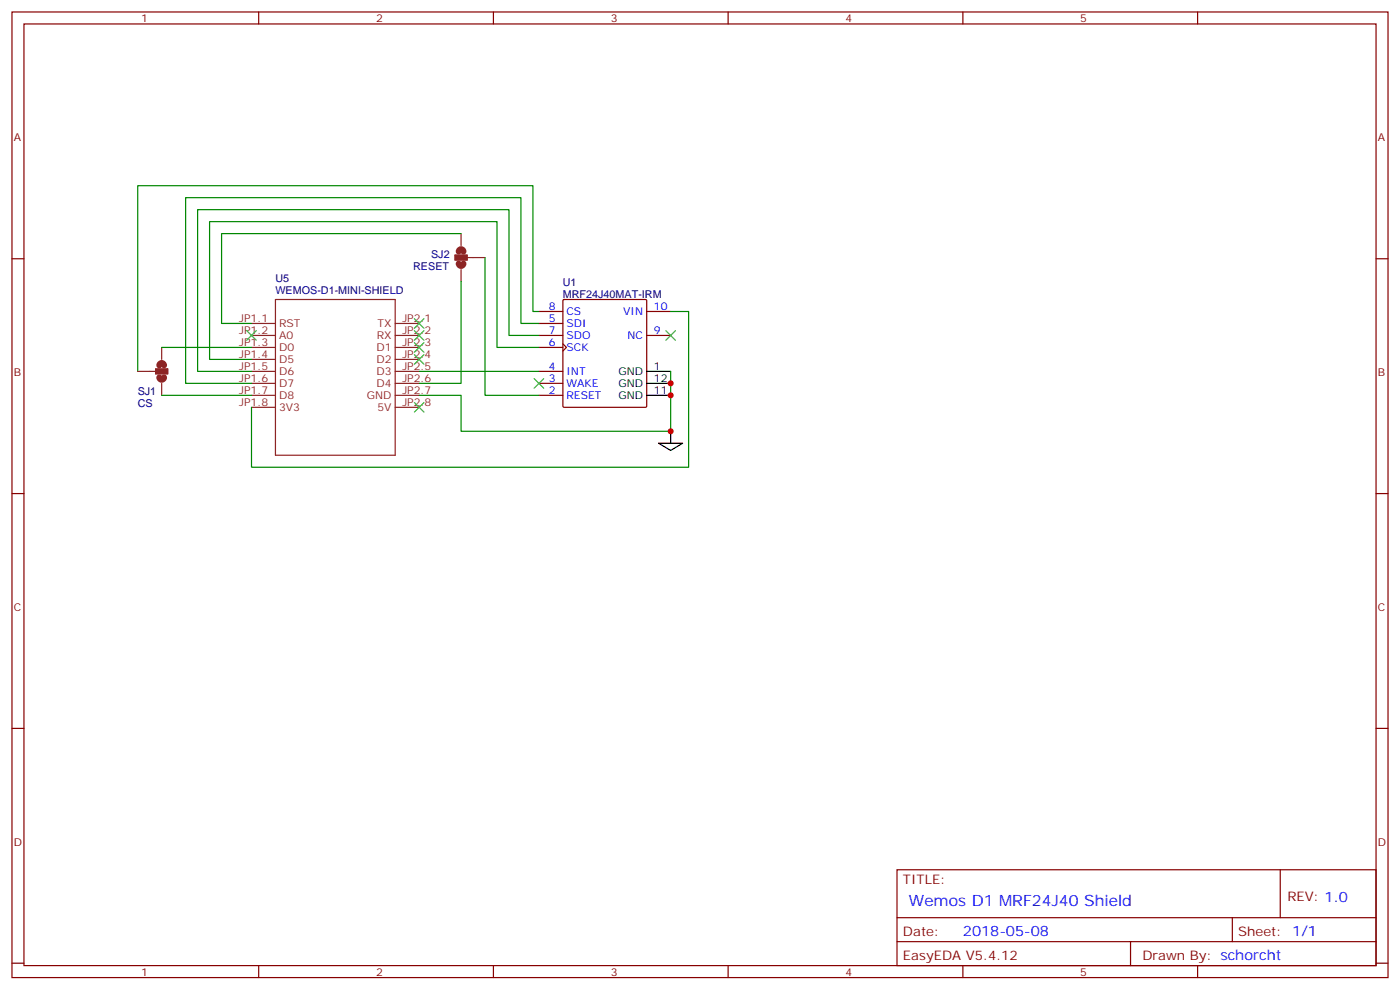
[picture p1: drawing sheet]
<svg xmlns="http://www.w3.org/2000/svg" width="412mm" height="292mm" viewBox="0 0 412 292" stroke-linecap="round" stroke-linejoin="round" font-family="sans-serif">
<g fill="none" stroke="#870000" stroke-width=".35">
<path d="M3.5 3.5h405.4v284.4h-405.4zM7.1 7.1h398.2v277.2h-398.2zM76.2 3.5v3.6M145.3 3.5v3.6M214.5 3.5v3.6M283.6 3.5v3.6M352.8 3.5v3.6M3.5 76.2h3.6M405.3 76.2h3.6M158.7 95.2h7.1M158.7 98.8h7.1M158.7 91.7h7.1"/>
<path d="M165.9 88.4l.3-.2h23.9l.4 .2v31.2l-.2 .3h-24.1l-.3-.1zM190.5 98.8h7.1M190.5 91.7h7.1M158.7 116.4h7.1M158.7 112.9h7.1M158.7 109.4h7.1M158.7 102.3h7.1M165.8 101.2l1.1 1.1-1.1 1.1M3.5 145.3h3.6M405.3 145.3h3.6M3.5 214.5h3.6M405.3 214.5h3.6"/>
<path d="M264.2 256.1h141.1v28.2h-141.1zM377.1 256.1v14.1M264.2 270.2h141.1M264.2 277.3h141.1M333 277.3v7M363 270.2v7.1M3.5 283.6h3.6M76.2 284.3v3.6M145.3 284.3v3.6M214.5 284.3v3.6M283.6 284.3v3.6M352.8 284.3v3.6"/>
<path d="M405.3 283.6h3.6"/>
</g>
<path d="M190.5 109.4h7.1M190.5 116.4h7.1M190.5 112.9h7.1M194 130.5h7.1l-3.5 2.1zM197.6 127v3.5" fill="none" stroke="#000" stroke-width=".35"/>
<g fill="none" stroke="#8c2424" stroke-width=".35">
<path d="M134.1 75.1h3.5v1.5h-3.5zM135.8 68.8v3.5M135.8 79.4v3.5M137.6 75.8h5.3M74.1 95.2h7M74.1 98.8h7M81.1 88.2h35.3v45.9h-35.3zM116.4 95.2h7.1M116.4 98.8h7.1M40.6 109.4h5.3M45.9 108.7h3.5v1.4h-3.5zM47.6 102.3v3.5"/>
<path d="M47.6 112.9v3.5M74.1 102.3h7M74.1 105.8h7M74.1 109.4h7M74.1 112.9h7M74.1 116.4h7M74.1 119.9h7M116.4 102.3h7.1M116.4 105.8h7.1M116.4 109.4h7.1M116.4 112.9h7.1M116.4 116.4h7.1"/>
<path d="M116.4 119.9h7.1"/>
</g>
<path d="M135.8 68.8h-70.5v26.4h8.8M142.9 75.8v40.6h15.8M135.8 82.9v30h-12.3M158.7 98.8h-8.8v-37.1h-91.7v47.7h15.9M158.7 95.2h-5.2v-37h-98.8v54.7h19.4M158.7 91.7h-1.7v-37h-116.4v54.7M197.6 91.7h5.2v45.9h-128.7v-17.7M47.6 102.3h26.5M47.6 116.4h26.5M123.5 109.4h35.2M158.7 102.3h-12.3v-37h-84.7v40.5h12.4M197.6 109.4v17.6h-61.8v-10.6h-12.3" fill="none" stroke="#008700" stroke-width=".35"/>
<g fill="none" stroke="#3c3" stroke-width=".35">
<path d="M72.7 97.4l2.8 2.8M75.5 97.4l-2.8 2.8M122.1 93.8l2.8 2.9M122.1 97.4l2.8 2.8M124.9 93.8l-2.8 2.9M124.9 97.4l-2.8 2.8M196.1 97.4l2.9 2.8M199 97.4l-2.9 2.8M122.1 100.9l2.8 2.8M122.1 104.4l2.8 2.8M122.1 118.5l2.8 2.9M124.9 100.9l-2.8 2.8"/>
<path d="M124.9 104.4l-2.8 2.8M124.9 118.5l-2.8 2.9M157.3 111.5l2.9 2.8M160.2 111.5l-2.9 2.8"/>
</g>
<path d="M135.1 74.1a.71 .71 0 0 1 .7-.7 .71 .71 0 0 1 .7 .7M135.1 77.6a.71 .71 0 0 0 .7 .7 .71 .71 0 0 0 .7-.7M46.9 111.1a.71 .71 0 0 0 .7 .7 .71 .71 0 0 0 .7-.7M46.9 107.6a.71 .71 0 0 1 .7-.7 .71 .71 0 0 1 .7 .7" fill="none" stroke="#8c2424" stroke-width="1.8"/>
<g fill="#8c2424" stroke="#8c2424" stroke-width=".35">
<path d="M45.9 108.7h3.5v1.4h-3.5z"/>
<path d="M134.1 75.1h3.5v1.5h-3.5z"/>
</g>
<g fill="#c00">
<circle cx="197.6" cy="127" r=".88"/>
<circle cx="197.6" cy="112.9" r=".88"/>
<circle cx="197.6" cy="116.4" r=".88"/>
</g>
<text font-size="4.6" fill="#00f" x="267.8" y="266.7">Wemos D1 MRF24J40 Shield</text>
<text font-size="4.2" fill="#00f" x="283.6" y="275.5">2018-05-08</text>
<g font-size="3.9" fill="#800">
<text x="266" y="260.4">TITLE:</text>
<text x="379.2" y="265.3">REV: 1.0</text>
<text x="266" y="275.5">Date:</text>
<text x="364.8" y="275.5">Sheet: 1/1</text>
<text x="266" y="282.6">EasyEDA V5.4.12</text>
<text x="336.5" y="282.6">Drawn By: schorcht</text>
</g>
<g font-size="3.2" fill="#800">
<text x="41.6" y="6.5">1</text>
<text x="110.8" y="6.5">2</text>
<text x="179.9" y="6.5">3</text>
<text x="249.1" y="6.5">4</text>
<text x="318.2" y="6.5">5</text>
<text x="4.1" y="41.6">A</text>
<text x="405.9" y="41.6">A</text>
<text x="4.1" y="110.8">B</text>
<text x="405.9" y="110.8">B</text>
<text x="4.1" y="179.9">C</text>
<text x="405.9" y="179.9">C</text>
<text x="4.1" y="249.1">D</text>
<text x="405.9" y="249.1">D</text>
<text x="41.6" y="287.3">1</text>
<text x="110.8" y="287.3">2</text>
<text x="179.9" y="287.3">3</text>
<text x="249.1" y="287.3">4</text>
<text x="318.2" y="287.3">5</text>
</g>
<g font-size="3.2" fill="#000080">
<text x="127" y="75.8">SJ2</text>
<text x="81.1" y="82.9">U5</text>
<text x="121.7" y="79.4">RESET</text>
<text x="81.1" y="86.4">WEMOS-D1-MINI-SHIELD</text>
<text x="165.8" y="87.8">MRF24J40MAT-IRM</text>
<text x="165.8" y="84.3">U1</text>
<text x="40.6" y="119.9">CS</text>
<text x="40.6" y="116.4">SJ1</text>
</g>
<g font-size="3.2" fill="#8d2323">
<text x="70.5" y="94.9">JP1.1</text>
<text x="118.5" y="94.9">JP2.1</text>
<text x="70.5" y="98.4">JP1.2</text>
<text x="70.5" y="102">JP1.3</text>
<text x="82.2" y="96.3">RST</text>
<text x="82.2" y="99.8">A0</text>
<text x="111" y="99.8">RX</text>
<text x="111.2" y="96.3">TX</text>
<text x="118.5" y="98.4">JP2.2</text>
<text x="118.5" y="102">JP2.3</text>
<text x="70.5" y="105.5">JP1.4</text>
<text x="82.2" y="103.4">D0</text>
<text x="82.2" y="106.9">D5</text>
<text x="110.9" y="103.4">D1</text>
<text x="110.9" y="106.9">D2</text>
<text x="118.5" y="105.5">JP2.4</text>
<text x="70.5" y="109">JP1.5</text>
<text x="70.5" y="112.5">JP1.6</text>
<text x="82.2" y="110.4">D6</text>
<text x="82.2" y="113.9">D7</text>
<text x="110.9" y="110.4">D3</text>
<text x="110.9" y="113.9">D4</text>
<text x="118.5" y="109">JP2.5</text>
<text x="118.5" y="112.5">JP2.6</text>
<text x="70.5" y="116.1">JP1.7</text>
<text x="70.5" y="119.6">JP1.8</text>
<text x="82.2" y="117.5">D8</text>
<text x="108.1" y="117.5">GND</text>
<text x="118.5" y="116.1">JP2.7</text>
<text x="118.5" y="119.6">JP2.8</text>
<text x="82.2" y="121">3V3</text>
<text x="111.2" y="121">5V</text>
</g>
<g font-size="3.2" fill="#00f">
<text x="161.7" y="94.9">5</text>
<text x="161.7" y="91.4">8</text>
<text x="166.9" y="92.8">CS</text>
<text x="183.6" y="92.8">VIN</text>
<text x="192.6" y="91.4">10</text>
<text x="161.7" y="102">6</text>
<text x="161.7" y="98.4">7</text>
<text x="166.9" y="96.3">SDI</text>
<text x="166.9" y="99.8">SDO</text>
<text x="184.9" y="99.8">NC</text>
<text x="192.6" y="98.4">9</text>
<text x="166.9" y="103.4">SCK</text>
<text x="161.7" y="112.5">3</text>
<text x="161.7" y="109">4</text>
<text x="166.9" y="113.9">WAKE</text>
<text x="166.9" y="110.4">INT</text>
<text x="161.7" y="116.1">2</text>
<text x="166.9" y="117.5">RESET</text>
</g>
<g font-size="3.2">
<text x="182.2" y="110.4">GND</text>
<text x="182.2" y="113.9">GND</text>
<text x="192.6" y="109">1</text>
<text x="192.6" y="112.5">12</text>
<text x="182.2" y="117.5">GND</text>
<text x="192.6" y="116.1">11</text>
</g>
</svg>
